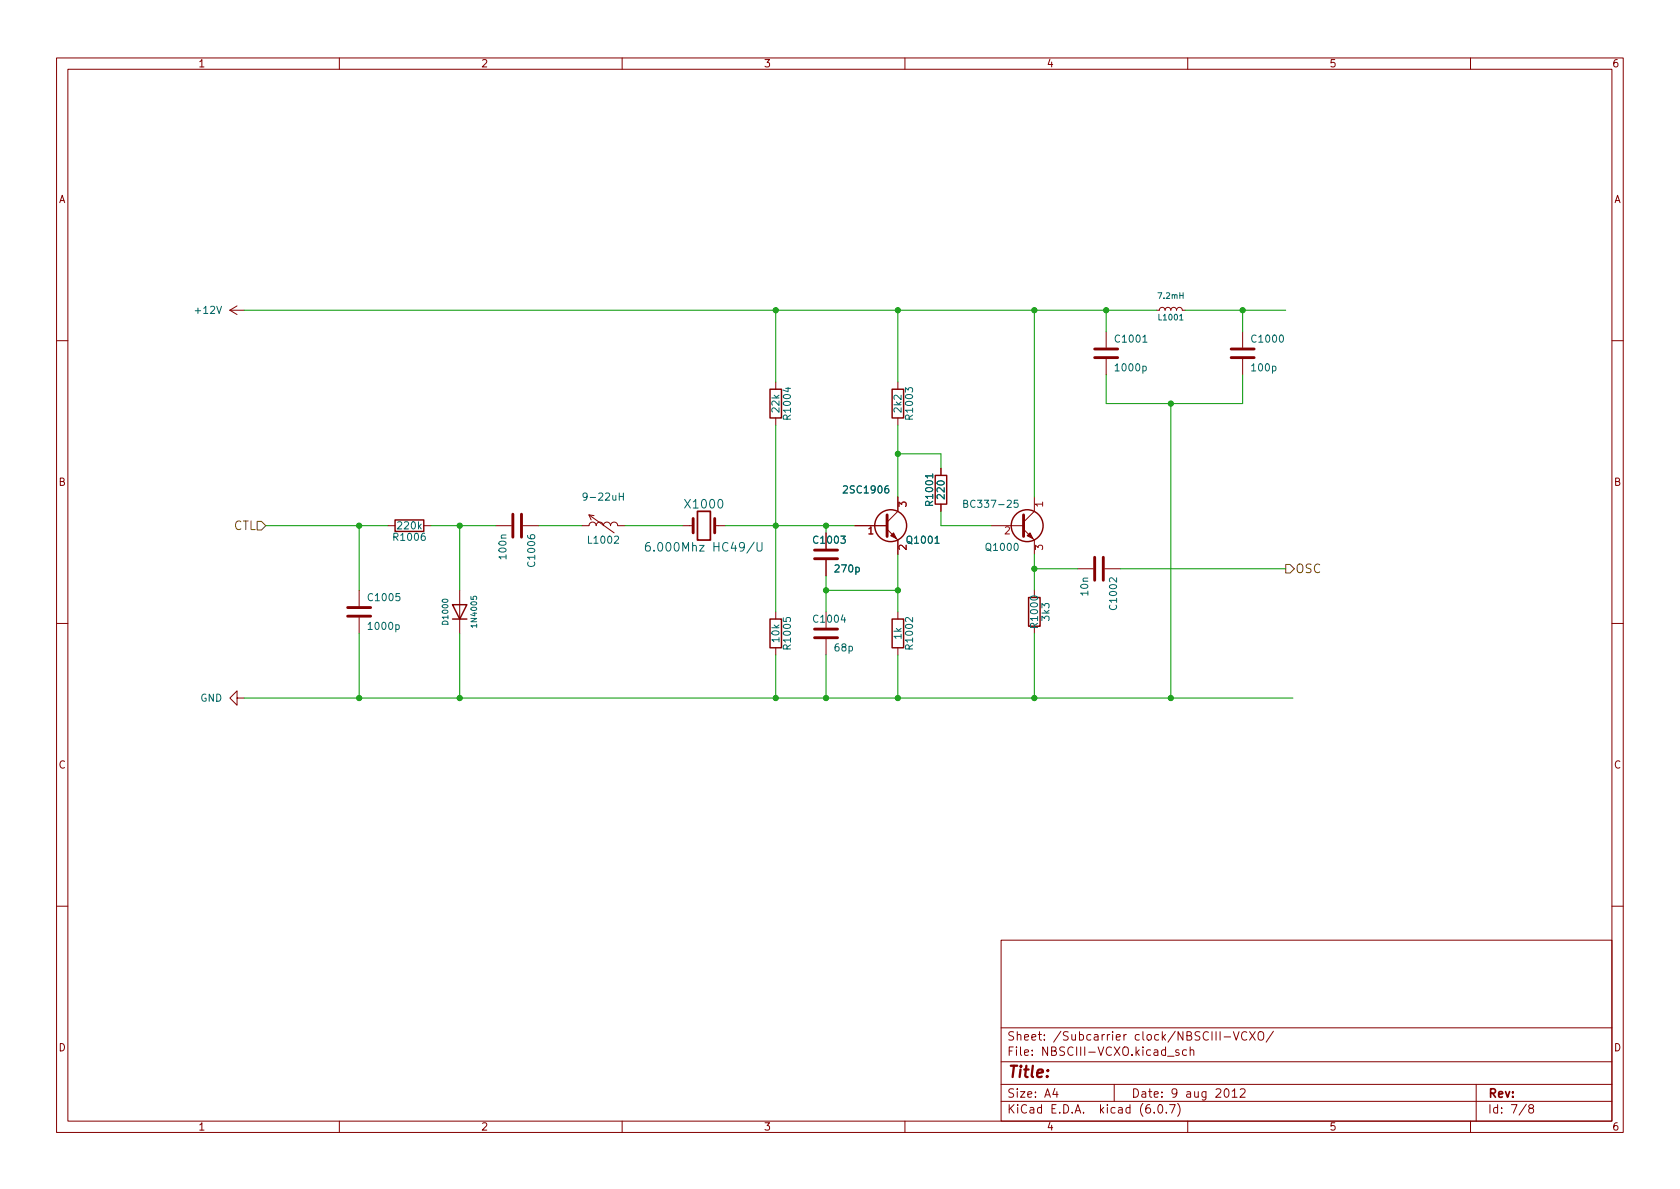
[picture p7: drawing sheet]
<svg xmlns="http://www.w3.org/2000/svg" width="297mm" height="210mm" viewBox="0 0 297 210" stroke-linecap="round" stroke-linejoin="round" font-family="sans-serif">
<g fill="none" stroke="#840000" stroke-width=".18">
<path d="M10 10.2h277v190.1h-277zM12 12.2h273v186.1h-273zM60 10.2v2M110 10.2v2M160 10.2v2M210 10.2v2M260 10.2v2M40.6 54.9h2.6M40.6 54.9l1.3 .7M41.9 54.1l-1.3 .8M195.6 58.7v2.8M204.5 54.9h.5l.1-.4 .4-.1 .3 .1 .2 .4 .1-.4 .3-.1 .4 .1 .2 .4 .2-.5h.4l.3 .1 .1 .4 .2-.4 .3-.1 .4 .1 .1 .4h.5"/>
<path d="M219.7 58.7v2.8M10 60.2h2M137.2 67.6v1.2M137.2 73.9v1.3M158.7 67.6v1.2M158.7 73.9v1.3M195.6 63.5v2.8M219.7 63.5v2.8M285 60.2h2M68.6 93h1.2M74.9 93h1.3M87.6 93h2.8"/>
<path d="M92.5 93h2.7M102.9 93h1.2a.64 .64 0 0 1 .7-.7 .64 .64 0 0 1 .6 .7 .64 .64 0 0 1 .6-.7 .64 .64 0 0 1 .7 .7 .64 .64 0 0 1 .6-.7 .64 .64 0 0 1 .6 .7 .64 .64 0 0 1 .7-.7 .64 .64 0 0 1 .6 .7h1.3M104.1 91.1l4.5 3.1M104.1 91.1l.4 .8M104.1 91.1l.9 .1M120.6 93h2M126.4 93h1.9M146 94.2v2.8M146 99.1v2.7M151.1 93h5.7M156.8 93.6l1.9 1.9v2.5M158.7 87.9v2.5l-1.9 1.9"/>
<path d="M166.4 82.8v1.3M166.4 89.1v1.3M175.3 93h5.7M181 93.6l1.9 1.9v2.5M182.9 87.9v2.5l-1.9 1.9M10 110.2h2M63.5 104.4v2.8M63.5 109.2v2.8M81.3 104.4v7.6M137.2 108.2v1.3M137.2 114.5v1.3M146 108.2v2.8"/>
<path d="M146 113v2.8M158.7 108.2v1.3M158.7 114.5v1.3M182.9 104.4v1.3M182.9 110.7v1.3M190.5 100.6h2.8M195.3 100.6h2.8M285 110.2h2M41.9 123.4v-1.2l-1.3 1.2 1.3 1.3v-1.3h1.3M10 160.2h2M177 166.3h108v32h-108zM285 160.2h2"/>
<path d="M60 198.3v2M110 198.3v2M160 198.3v2M177 194.8h108M177 191.8h108M177 187.8h108M177 181.8h108M186.5 192.5l-.4 1h1M186.9 193v1M197 191.8v3M204.1 196.7v.1M204.9 195.4l.2-.1a.81 .81 0 0 1 .6 .7 .81 .81 0 0 1-.3 .8h-.2a.81 .81 0 0 1-.6-.6 .81 .81 0 0 1 .3-.8z"/>
<path d="M206.2 196.7v.1M206.4 186.8h1.2M206.8 195.3h1l-.7 1.5M208.2 195.1a1.72 1.72 0 0 1 0 2.3M208.4 185.7l-.3-.1-.2 .2v.3l.5 .1v.4h-.5M209.8 185.7l-.4-.1-.3 .3v.4l.1 .3h.6M210 198.3v2M210.4 185.8l.2-.2 .4 .1 .1 .9M210.4 185.1v1.5M216.4 183.4h1.2M216.6 192.6l.2-.1a.81 .81 0 0 1 .6 .7 .81 .81 0 0 1-.3 .8h-.2a.81 .81 0 0 1-.5-.6 .81 .81 0 0 1 .2-.8zM217.9 193l.4-.5v1.5"/>
<path d="M217.9 194h.8M218.1 182.4l.5 1.5 .5-1.5M219.3 192.7l.6-.2 .2 .2v.3l-.9 1h.9M220.4 182.6a.6 .6 0 0 0-.7 0 .6 .6 0 0 0-.2 .7 .56 .56 0 0 0 .3 .6 .56 .56 0 0 0 .6-.1M220.9 182.4l1 1.5M221.9 182.4l-1 1.5M222.5 182.6a.5 .5 0 0 1 .6-.2 .5 .5 0 0 1 .3 .5v.5a.5 .5 0 0 1-.5 .6 .5 .5 0 0 1-.5-.6zM225.1 182.4l-1.2 1.9M260 198.3v2M261 191.8v6.5M269.9 195.3l-1.3 1.9M270.6 196l-.3-.3 .1-.2 .2-.2 .4 .1 .2 .2-.1 .2-.7 .2-.1 .3v.2l.3 .3h.4l.2-.3-.1-.4-.2-.1"/>
</g>
<g fill="none" stroke="#840000" stroke-width=".25">
<path d="M136.1 68.8h2.1v5.1h-2.1zM157.7 68.8h2.1v5.1h-2.1zM69.8 91.9h5.1v2.1h-5.1zM165.4 84.1h2v5h-2zM80 106.9h2.5l-1.2 2.6zM80 109.5h2.5M136.1 109.5h2.1v5h-2.1zM157.7 109.5h2.1v5h-2.1zM181.9 105.7h2v5h-2z"/>
<circle cx="157.5" cy="93" r="2.82"/>
<circle cx="181.6" cy="93" r="2.82"/>
</g>
<path d="M208.6 56.6h.6M103.8 87.7l-.2 .3-.4-.1-.1-.2 .1-.5h.4l.1 .1a.84 .84 0 0 1-.3 1.2h-.2M109.5 87.8h.7M110.2 87.2v1.3M114.8 95.9a.6 .6 0 0 0-.7 .7v.6l.2 .2 .4 .1 .2-.2 .1-.5-.2-.2-.4-.1-.3 .3M133.9 95.9v1.3l.2 .3 .5-.1 .1-.2v-1.3M170.4 89.1l.5-.1 .2-.2-.1-.2-.6-.1v1.2h.5l.2-.1v-.3l-.3-.2M180 88.5h-.6l-.1 .6 .2-.2 .4 .1 .1 .2v.4l-.2 .1-.5-.1" fill="none" stroke="#006464" stroke-width=".18"/>
<g fill="none" stroke="#840000" stroke-width=".51">
<path d="M193.5 63.2h4.1M193.5 61.7h4.1M217.7 63.2h4M217.7 61.7h4M90.7 90.9v4.1M92.2 90.9v4.1M122.6 91.7v2.5M126.4 91.7v2.5M144 98.8h4.1M144 97.3h4.1M156.8 91.1v3.8M181 91.1v3.8"/>
<path d="M193.5 98.5v4.1M195.1 98.5v4.1M61.5 109h4M61.5 107.4h4M144 112.8h4.1M144 111.2h4.1"/>
</g>
<g fill="#840000" stroke="#840000" stroke-width=".18">
<path d="M157.5 94.7l.5-.5 .5 1z"/>
<path d="M182.1 94.2l.5 1-1-.5z"/>
</g>
<path d="M123.3 90.4h2.3v5.1h-2.3z" fill="none" stroke="#840000" stroke-width=".3"/>
<path d="M45.5 92.2h.7l.8 .8-.8 .7h-.7zM227.3 99.8h.8l.8 .8-.8 .7h-.8z" fill="none" stroke="#725600" stroke-width=".18"/>
<g fill="none" stroke="#009600" stroke-width=".18">
<path d="M43.2 54.9h161.3M137.2 54.9v12.7M158.7 54.9v12.7M182.9 54.9v33M195.6 54.9v3.8M209.5 54.9h17.8M219.7 54.9v3.8M137.2 75.2v33M158.7 75.2v12.7M195.6 66.3v5.1h24.1v-5.1M207 71.4v52M47 93h21.6"/>
<path d="M63.5 93v11.4M76.2 93h11.4M81.3 93v11.4M95.2 93h7.7M110.5 93h10.1M128.3 93h22.8M146 93v1.2M158.7 98v10.2M158.7 80.3h7.7v2.5M166.4 90.4v2.6h8.9M182.9 98v6.4M63.5 112v11.4"/>
<path d="M81.3 112v11.4M137.2 115.8v7.6M146 104.4h12.7M146 101.8v6.4M146 115.8v7.6M158.7 115.8v7.6M182.9 100.6h7.6M182.9 112v11.4M198.1 100.6h29.2M43.2 123.4h185.4"/>
</g>
<g fill="#009600" stroke="#009600" stroke-width=".18">
<circle cx="207" cy="71.4" r=".46"/>
<circle cx="182.9" cy="123.4" r=".46"/>
<circle cx="182.9" cy="100.6" r=".46"/>
<circle cx="207" cy="123.4" r=".46"/>
<circle cx="195.6" cy="54.9" r=".46"/>
<circle cx="182.9" cy="54.9" r=".46"/>
<circle cx="219.7" cy="54.9" r=".46"/>
<circle cx="137.2" cy="54.9" r=".46"/>
<circle cx="158.7" cy="54.9" r=".46"/>
<circle cx="137.2" cy="93" r=".46"/>
<circle cx="137.2" cy="123.4" r=".46"/>
<circle cx="146" cy="123.4" r=".46"/>
<circle cx="146" cy="104.4" r=".46"/>
<circle cx="158.7" cy="80.3" r=".46"/>
<circle cx="158.7" cy="123.4" r=".46"/>
<circle cx="158.7" cy="104.4" r=".46"/>
<circle cx="146" cy="93" r=".46"/>
<circle cx="81.3" cy="93" r=".46"/>
<circle cx="63.5" cy="93" r=".46"/>
<circle cx="63.5" cy="123.4" r=".46"/>
<circle cx="81.3" cy="123.4" r=".46"/>
</g>
<text font-size="2.8" fill="#840000" x="178" y="190.6">Title:</text>
<g font-size="2.1" fill="#006464">
<text x="121.4" y="89.9">X1000</text>
<text x="115.7" y="97.5">6.000Mhz HC49/U</text>
</g>
<g font-size="2.1" fill="#725600">
<text x="41.2" y="93.7">CTL</text>
<text x="229" y="101.3">OSC</text>
</g>
<g font-size="2.1" fill="#840000">
<text x="178" y="184">Sheet: /Subcarrier clock/NBSCIII-VCXO/</text>
<text x="178" y="186.7">File: NBSCIII-VCXO.kicad_sch</text>
<text x="178" y="196.9">KiCad E.D.A. kicad (6.0.7)</text>
<text x="178" y="194.1">Size: A4</text>
<text x="200" y="194.1">Date: 9 aug 2012</text>
<text x="263" y="194.1">Rev:</text>
<text x="263" y="196.9">Id: 7/8</text>
</g>
<g font-size="1.8" fill="#840000">
<text x="35" y="11.9">1</text>
<text x="85" y="11.9">2</text>
<text x="135" y="11.9">3</text>
<text x="185" y="11.9">4</text>
<text x="235" y="11.9">5</text>
<text x="285" y="11.9">6</text>
<text x="10.3" y="35.9">A</text>
<text x="285.3" y="35.9">A</text>
<text x="10.3" y="85.9">B</text>
<text x="285.3" y="85.9">B</text>
<text x="10.3" y="135.9">C</text>
<text x="285.3" y="135.9">C</text>
<text x="10.3" y="185.9">D</text>
<text x="285.3" y="185.9">D</text>
<text x="35" y="199.9">1</text>
<text x="85" y="199.9">2</text>
<text x="135" y="199.9">3</text>
<text x="185" y="199.9">4</text>
<text x="235" y="199.9">5</text>
<text x="285" y="199.9">6</text>
</g>
<g font-size="1.8" fill="#006464">
<text x="34.7" y="55.5">+12V</text>
<text x="197.4" y="60.6">C1001</text>
<text x="197.4" y="65.7">1000p</text>
<text x="221.4" y="65.7">100p</text>
<text x="221.5" y="60.6">C1000</text>
<text x="137.8" y="72.8" transform="rotate(-90 137.8 72.8)">22k</text>
<text x="139.8" y="74" transform="rotate(-90 139.8 74)">R1004</text>
<text x="159.4" y="72.8" transform="rotate(-90 159.4 72.8)">2k2</text>
<text x="161.4" y="74" transform="rotate(-90 161.4 74)">R1003</text>
<text x="103.7" y="88.5">9-22uH</text>
<text x="149.5" y="87.2">2SC1906</text>
<text x="165" y="89.2" transform="rotate(-90 165 89.2)">R1001</text>
<text x="167" y="88.1" transform="rotate(-90 167 88.1)">220</text>
<text x="171.2" y="89.8">BC337-25</text>
<text x="69.8" y="95.6">R1006</text>
<text x="70.4" y="93.6">220k</text>
<text x="89.5" y="98.7" transform="rotate(-90 89.5 98.7)">100n</text>
<text x="94.6" y="100" transform="rotate(-90 94.6 100)">C1006</text>
<text x="104.2" y="96.1">L1002</text>
<text x="144" y="96.1">C1003</text>
<text x="147.8" y="101.2">270p</text>
<text x="160.6" y="96.1">Q1001</text>
<text x="174.5" y="97.4">Q1000</text>
<text x="65.3" y="106.3">C1005</text>
<text x="192.4" y="105.2" transform="rotate(-90 192.4 105.2)">10n</text>
<text x="197.5" y="107.6" transform="rotate(-90 197.5 107.6)">C1002</text>
<text x="65.3" y="111.4">1000p</text>
<text x="137.8" y="113.5" transform="rotate(-90 137.8 113.5)">10k</text>
<text x="144" y="110.1">C1004</text>
<text x="159.4" y="113" transform="rotate(-90 159.4 113)">1k</text>
<text x="183.5" y="110.8" transform="rotate(-90 183.5 110.8)">R1000</text>
<text x="185.5" y="109.7" transform="rotate(-90 185.5 109.7)">3k3</text>
<text x="139.8" y="114.6" transform="rotate(-90 139.8 114.6)">R1005</text>
<text x="147.7" y="115.2">68p</text>
<text x="161.4" y="114.6" transform="rotate(-90 161.4 114.6)">R1002</text>
<text x="35.4" y="124.1">GND</text>
</g>
<g font-size="1.8" fill="#a90000">
<text x="160.3" y="89.6" transform="rotate(-90 160.3 89.6)">3</text>
<text x="184.4" y="89.6" transform="rotate(-90 184.4 89.6)">1</text>
<text x="153.5" y="94.5">1</text>
<text x="177.6" y="94.5">2</text>
<text x="160.3" y="97.3" transform="rotate(-90 160.3 97.3)">2</text>
<text x="184.4" y="97.3" transform="rotate(-90 184.4 97.3)">3</text>
</g>
<g font-size="1.4" fill="#006464">
<text x="204.9" y="52.8">7.2mH</text>
<text x="205" y="56.6">L1001</text>
<text x="79.2" y="110.3" transform="rotate(-90 79.2 110.3)">D1000</text>
<text x="84.3" y="110.7" transform="rotate(-90 84.3 110.7)">1N4005</text>
</g>
</svg>
